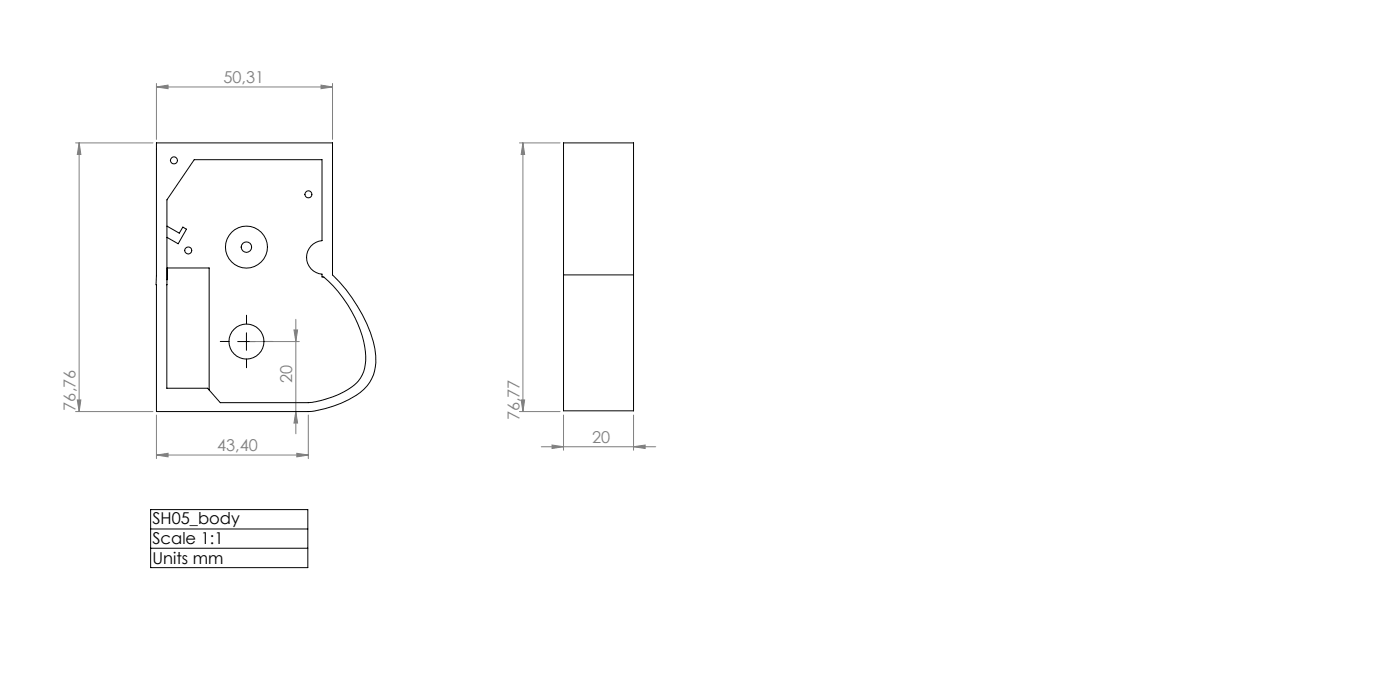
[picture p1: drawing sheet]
<svg xmlns="http://www.w3.org/2000/svg" width="400mm" height="200mm" viewBox="0 0 400 200" stroke-linecap="round" stroke-linejoin="round" font-family="sans-serif">
<g fill="none" stroke="#808080" stroke-width=".29">
<path d="M44.7 24.8l3.3-.5v1zM44.7 23.9v15.9M44.7 24.8h50.3M91.7 24.3l3.3 .5-3.3 .5zM95 23.9v15.9M21.6 40.8h22.1M22.6 40.8l.5 3.3h-1zM22.6 40.8v76.8M148.4 40.8h11.6M149.4 40.8l.5 3.3h-1zM149.4 40.8v76.8M71.4 97.6h14.1"/>
<path d="M84 94.3h1l-.5 3.3zM84.5 91.2v32.7M21.6 117.6h22.1M22.1 114.3h1l-.5 3.3zM44.7 118.6v12.4M84.5 117.6l.5 3.3h-1zM88.1 118.6v12.4M148.4 117.6h11.6M148.9 114.3h1l-.5 3.3zM161 118.6v10M181 118.6v10M44.7 130l3.3-.5v1z"/>
<path d="M44.7 130h43.4M84.8 129.5l3.3 .5-3.3 .5zM154.7 127.6h32.7M157.7 127.2l3.3 .4-3.3 .5zM181 127.6l3.3-.4v.9z"/>
</g>
<path d="M67.9 97.6h5M70.4 95.1v5M43 145.6h44.9v16.6h-44.9zM43 151.1h44.9M43 156.6h44.9" fill="none" stroke="#000" stroke-width=".29"/>
<path d="M65.4 97.6h-2.5M70.4 92.6v-2.5M75.4 97.6h2.5M70.4 102.6v2.5" fill="none" stroke="#000" stroke-width=".29" stroke-dasharray="15.2 1.3 1.3 1.3"/>
<g fill="#808080">
<path d="M91.7 24.3l3.3 .5-3.3 .5zM44.7 24.8l3.3-.5v1z"/>
<path d="M84.8 129.5l3.3 .5-3.3 .5zM44.7 130l3.3-.5v1z"/>
<path d="M22.6 40.8l.5 3.3h-1zM22.1 114.3h1l-.5 3.3zM149.4 40.8l.5 3.3h-1zM148.9 114.3h1l-.5 3.3z"/>
<path d="M84 94.3h1l-.5 3.3zM84.5 117.6l.5 3.3h-1z"/>
<path d="M157.7 127.2l3.3 .4-3.3 .5zM181 127.6l3.3-.4v.9z"/>
</g>
<g fill="none" stroke="#000" stroke-width=".29">
<path d="M44.7 40.8h50.3v37.7a43.6 43.6 0 0 1 12.1 21.1 12.3 12.3 0 0 1-7.4 14.6 31.7 31.7 0 0 1-11.6 3.4h-43.4zM55.5 45.6h36.5v23.2a4.8 4.8 0 0 0-4.4 4.7 4.8 4.8 0 0 0 4.4 4.8v.8h.5a34.4 34.4 0 0 1 12 22.6 10.2 10.2 0 0 1-6.6 10.5 28.1 28.1 0 0 1-9.8 2.9h-25.2l-3.6-4.2h-11.6v-53.8zM47.7 64.6l3.5 2 1-1.7 1.1 .6-2.4 4.1-3.2-1.8M47.7 79.9l.1-3.3h12v34.8M161 78.5v38.9h20M161 78.5v-37.7h20v37.7M161 78.5h20M181 78.5v38.9"/>
<circle cx="49.7" cy="45.8" r="1.02"/>
<circle cx="88.1" cy="55.5" r="1.02"/>
<circle cx="53.8" cy="71.6" r="1.01"/>
<circle cx="70.4" cy="70.6" r="1.5"/>
<circle cx="70.4" cy="70.6" r="6"/>
<circle cx="70.4" cy="97.6" r="5"/>
</g>
<g font-size="4.7" fill="#808080">
<text x="63.9" y="23.8">50,31</text>
<text x="83.5" y="109.4" transform="rotate(-90 83.5 109.4)">20</text>
<text x="21.6" y="117.3" transform="rotate(-90 21.6 117.3)">76,76</text>
<text x="148.4" y="120.1" transform="rotate(-90 148.4 120.1)">76,77</text>
<text x="62" y="129">43,40</text>
<text x="169.2" y="126.6">20</text>
</g>
<g font-size="4.7">
<text x="43.6" y="149.6">SH05_body</text>
<text x="43.6" y="155.5">Scale 1:1</text>
<text x="43.6" y="161.1">Units mm</text>
</g>
</svg>
